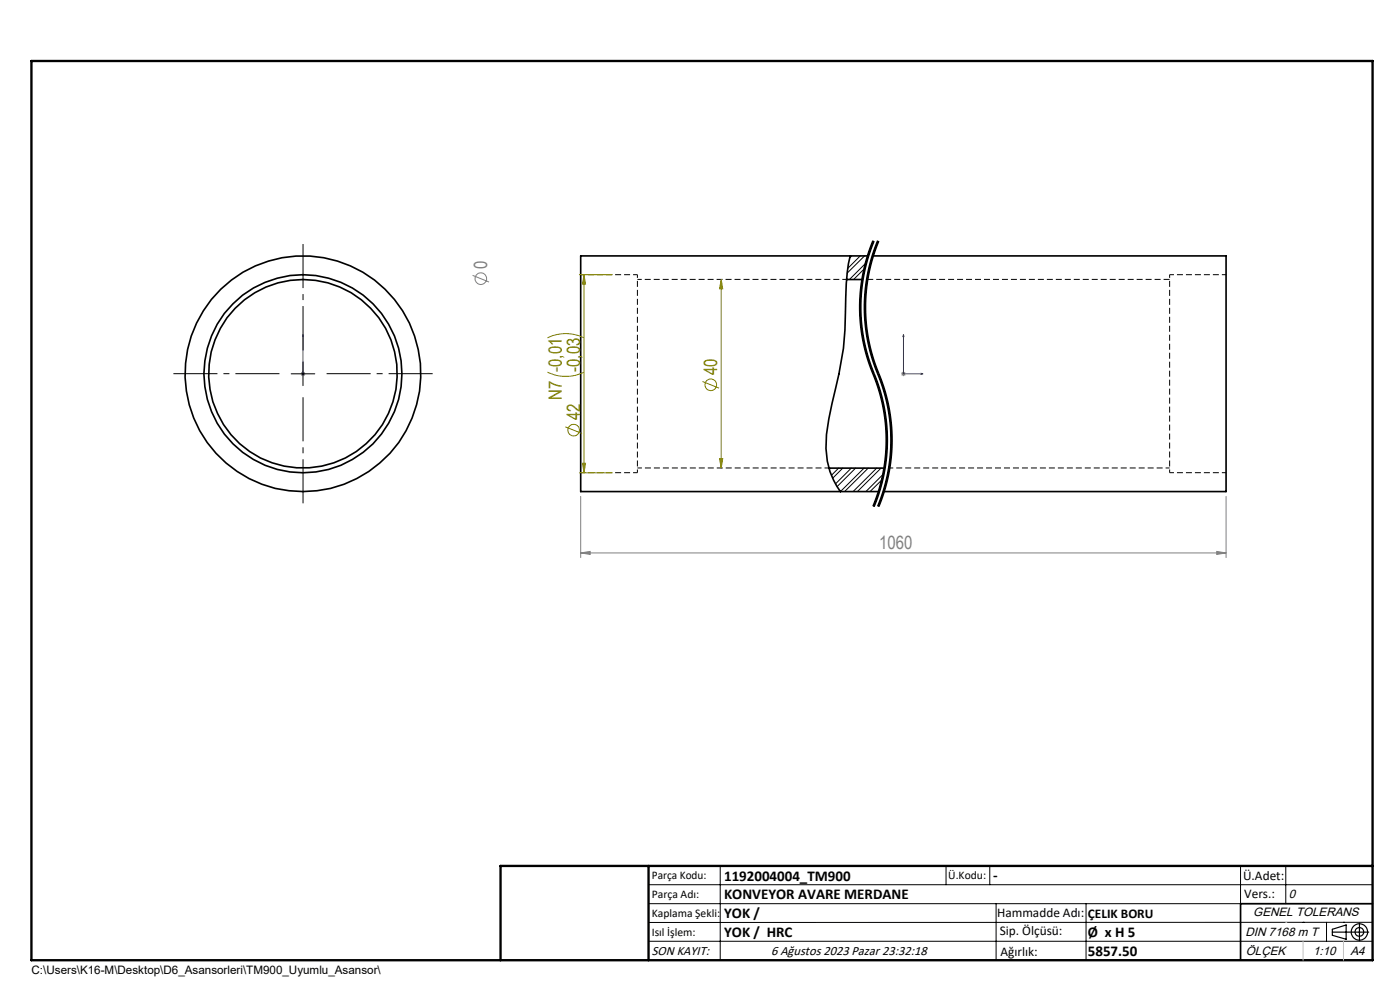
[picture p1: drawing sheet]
<svg xmlns="http://www.w3.org/2000/svg" width="297mm" height="210mm" viewBox="0 0 297 210" stroke-linecap="round" stroke-linejoin="round" font-family="sans-serif">
<path d="M135.2 58.3v42M248.1 58.3v42" fill="none" stroke="#000" stroke-width=".21" stroke-dasharray="1.3 .6" stroke-dashoffset=".6" stroke-linecap="butt"/>
<path d="M135.2 58.3h-12M179.6 59.3h-44.4M260.1 58.3h-12M135.2 99.3h40.7M123.2 100.3h12M248.1 100.3h12" fill="none" stroke="#000" stroke-width=".21" stroke-dasharray="1.3 .6" stroke-dashoffset=".3" stroke-linecap="butt"/>
<path d="M248.1 59.3h-64.1" fill="none" stroke="#000" stroke-width=".21" stroke-dasharray="1.3 .6" stroke-linecap="butt"/>
<path d="M188.6 99.3h59.5" fill="none" stroke="#000" stroke-width=".21" stroke-dasharray="1.3 .6" stroke-dashoffset=".4" stroke-linecap="butt"/>
<g fill="none" stroke="#000" stroke-width=".21">
<path d="M180.7 54.3l-.4 .4M182.5 54.3l-2.7 2.6M182.8 59.5l-.4 3.5M183 59.2l-.1 .1M183.1 59.5l-.3 2.6M183.4 54.3l-3.7 3.7M183.4 57l-2.3 2.3M183.7 55.8l-3.5 3.5M183.8 59.5l-.4 3.5M183.9 54.3l-1.1 5.2M184.1 59.5l-.3 2.6M184.3 54.4l-1.2 5.1"/>
<path d="M184.9 54.3l-1.1 5.2M185.1 51l-1.2 3.3M185.3 54.4l-1.2 5.1M185.3 51.1a37 37 0 0 0 .6 29.8 36.6 36.6 0 0 1-.6 26.5M185.5 51.2l-1.2 3.2M186.1 51l-1.2 3.3M186.3 51.1a37 37 0 0 0 .6 29.8 36.6 36.6 0 0 1-.6 26.5M186.5 51.2l-1.2 3.2M61.8 79.3h5M64.3 76.8v5M182.4 63v4.4M182.4 67.4l.4 3.5"/>
<path d="M182.8 70.9l.7 3.4M182.8 62.1a36.4 36.4 0 0 0 2.5 16.7M183.4 63v4.4M183.4 67.4l.4 3.5M183.5 74.3l.2 .9M183.7 75.2l1.1 3.3M183.8 70.9l.7 3.4M183.8 62.1a37.6 37.6 0 0 0 3.3 18.7 36.8 36.8 0 0 1 2.2 13M184.5 74.3l.2 .9M184.7 75.2l1.1 3.3M184.8 78.5l1.8 5M185.3 78.8l.2 .4z"/>
<path d="M185.5 79.2a36.8 36.8 0 0 1 2.8 14.6M185.8 78.5l1.8 5M176.1 99.3l-.2 .2M177.9 99.3l-1.5 1.5M178.8 99.3l-2.2 2.2M180.6 99.3l-3.4 3.3M181.5 99.3l-3.9 3.9M183.3 99.3l-5 5M184.2 99.3l-5 5M186 99.3l-5 5M186.6 83.4a36.5 36.5 0 0 1-1.5 24M186.9 99.3l-5 5"/>
<path d="M187.6 83.4a36.4 36.4 0 0 1-1.5 24M188.3 93.8a37 37 0 0 1-1.9 11.2M189.3 93.8a37 37 0 0 1-1.9 11.2M186.4 105l-.9 2.5M186.5 104.2l-.1 .1M187.1 101.7l-2.5 2.6M187.4 100.6l-3.7 3.7M187.4 105l-.9 2.5M137.6 187.7h153.6M137.6 191.7h153.6M137.6 199.7h153.6M152.8 183.7v20"/>
<path d="M200.7 183.7v4M210 183.7v4M211.3 191.7v12M230.4 191.7v12M263.2 183.7v20M272.8 183.7v8M276.4 195.6h.1M281.4 195.6v4.1M285 195.6h.1M291.2 195.6l-153.6 .1"/>
</g>
<g fill="none" stroke="#000" stroke-width=".35">
<path d="M179.6 59.3h3.4M180.4 54.3a29.4 29.4 0 0 0-1 8.7 73.1 73.1 0 0 1-2.1 19.2 53.3 53.3 0 0 0-2.1 12.9 16 16 0 0 0 3.1 9.2M184.1 54.3h-60.9v50h63.2M185.1 54.3h75v50h-72.7M175.9 99.3h11.7M291.2 191.7h-28v12"/>
<circle cx="64.3" cy="79.3" r="21"/>
<circle cx="64.3" cy="79.3" r="20"/>
<circle cx="64.3" cy="79.3" r="25"/>
</g>
<g fill="none" stroke="#808000" stroke-width=".21">
<path d="M122.9 58.3h7M123.9 58.3l.3 2h-.6zM123.9 58.3v42M153 59.3l.3 2h-.7zM153 59.3v40M116.1 78.9a9 9 0 0 0 7.8 0M116.1 71.7a8.6 8.6 0 0 1 7.8 0M119.9 90.5l3.6 1.5M123.6 98.3h.6l-.3 2zM149 80.9l3.5 1.4M152.6 97.3h.7l-.3 2zM122.9 100.3h7"/>
<circle cx="121.7" cy="91.2" r="1.23"/>
<circle cx="150.8" cy="81.6" r="1.24"/>
</g>
<g fill="none" stroke="#808080" stroke-width=".21">
<path d="M100.3 58.4l3.5 1.4M63.8 79.3h1M63.9 78.9l.7 .7M64.3 78.8v1M64.6 78.9l-.7 .7M191.2 79.3h1M191.3 78.9l.7 .7M191.7 78.8v1M192 78.9l-.7 .7M123.2 117.3l2-.3v.6zM123.2 105.3v13M123.2 117.3h136.9"/>
<path d="M258.1 117l2 .3-2 .3zM260.1 105.3v13"/>
<circle cx="102" cy="59.1" r="1.23"/>
</g>
<path d="M185.3 51.1a36.6 36.6 0 0 0 0 28.2M186.3 51.1a36.6 36.6 0 0 0 0 28.2M185.3 79.3a36.6 36.6 0 0 1 0 28.1M186.3 79.3a36.6 36.6 0 0 1 0 28.1" fill="none" stroke="#000" stroke-width=".21" stroke-dasharray="6.3 1.3 1.3 1.3" stroke-dashoffset="4" stroke-linecap="butt"/>
<g fill="none" stroke="#000" stroke-width=".25">
<path d="M282.6 197.7h7.8M282.6 197.1l3-.9v3l-3-.8zM288.4 195.8v3.8M106.2 203.7h185"/>
<circle cx="288.4" cy="197.7" r="1.74"/>
<circle cx="288.4" cy="197.7" r=".93"/>
</g>
<path d="M64.3 79.2v.2zM64.3 71v.4v-.4M64.3 79.3h.1M64.3 71v8.3M191.7 71l.1 .4h-.2zM191.7 71v8.3h4.1M195.4 79.2l.4 .1-.4 .1z" fill="none" stroke="#00f" stroke-width=".21"/>
<path d="M59.3 79.3h-22.5M64.3 74.3v-22.5M69.3 79.3h22.5M64.3 84.3v22.5" fill="none" stroke="#000" stroke-width=".21" stroke-dasharray="15.2 1.3 1.3 1.3" stroke-dashoffset="5.9" stroke-linecap="butt"/>
<path d="M6.7 12.9h284.5v190.8h-284.5zM137.6 183.7v20M291.2 183.7h-185v20" fill="none" stroke="#000" stroke-width=".5"/>
<path d="M276.4 199.7v4M285 199.7v4" fill="none" stroke="#c0c0c0" stroke-width=".21"/>
<path d="M272.8 195.6h.1" fill="none" stroke="#c0c0c0" stroke-width=".25"/>
<g fill="#00f">
<path d="M195.4 79.2l.4 .1-.4 .1zM191.7 71l.1 .4h-.2z"/>
<path d="M64.3 79.2v.2zM64.3 71v.4z"/>
</g>
<path d="M123.9 58.3l.3 2h-.6zM123.6 98.3h.6l-.3 2zM153 59.3l.3 2h-.7zM152.6 97.3h.7l-.3 2z" fill="#808000"/>
<path d="M123.2 117.3l2-.3v.6zM258.1 117l2 .3-2 .3z" fill="#808080"/>
<g font-size="3.9" fill="#808080">
<text x="103.4" y="57.1" transform="rotate(-90 103.4 57.1)">0</text>
<text x="186.5" y="116.4">1060</text>
</g>
<g font-size="3.9" fill="#808000">
<text x="123" y="78.9" transform="rotate(-90 123 78.9)">-0,03</text>
<text x="152.1" y="79.6" transform="rotate(-90 152.1 79.6)">40</text>
<text x="119.2" y="84.8" transform="rotate(-90 119.2 84.8)">N7 -0,01</text>
<text x="123" y="89.2" transform="rotate(-90 123 89.2)">42</text>
</g>
<g font-size="3.2">
<text x="153.6" y="186.8">1192004004_TM900</text>
<text x="153.6" y="190.8">KONVEYOR AVARE MERDANE</text>
<text x="210.7" y="186.6">-</text>
<text x="153.6" y="194.8">YOK /</text>
<text x="153.6" y="198.8">YOK / HRC</text>
<text x="230.8" y="198.7">Ø x H 5</text>
<text x="230.8" y="202.8">5857.50</text>
</g>
<g font-size="2.8">
<text x="263.7" y="186.7">Ü.Adet:</text>
<text x="263.9" y="190.5">Vers.:</text>
<text x="211.5" y="194.5">Hammadde Adı:</text>
<text x="230.8" y="194.7">ÇELIK BORU</text>
<text x="138.3" y="202.6">SON KAYIT:</text>
<text x="163.6" y="202.6">6 Ağustos 2023 Pazar 23:32:18</text>
<text x="212.1" y="198.4">Sip. Ölçüsü:</text>
<text x="212.2" y="202.7">Ağırlık:</text>
</g>
<g font-size="2.6">
<text x="273.4" y="190.4">0</text>
<text x="265.9" y="194.4">GENEL TOLERANS</text>
<text x="264.2" y="198.5">DIN 7168 m T</text>
<text x="264.3" y="202.6">ÖLÇEK</text>
<text x="278.5" y="202.6">1:10</text>
<text x="286.5" y="202.6">A4</text>
</g>
<g font-size="2.5">
<text x="138.3" y="186.4">Parça Kodu:</text>
<text x="138.3" y="190.5">Parça Adı:</text>
<text x="201.2" y="186.5">Ü.Kodu:</text>
<text x="138.3" y="194.5">Kaplama Şekli:</text>
<text x="138.3" y="198.6">Isıl İşlem:</text>
<text x="6.7" y="206.7">C:\Users\K16-M\Desktop\D6_Asansorleri\TM900_Uyumlu_Asansor\</text>
</g>
</svg>
